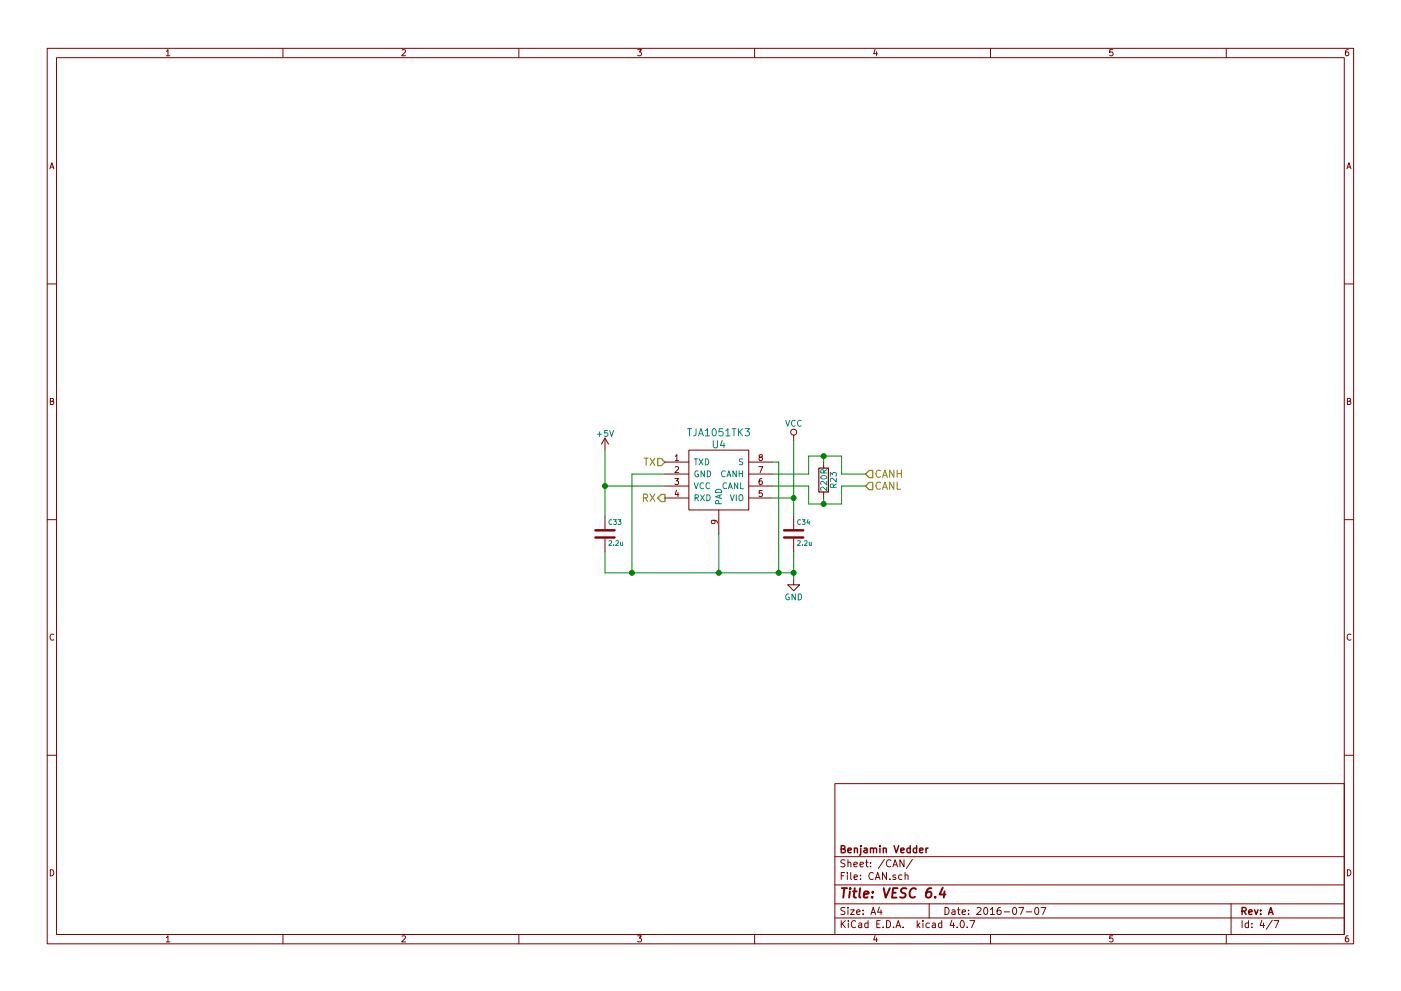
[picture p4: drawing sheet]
EESchema Schematic File Version 2
LIBS:power
LIBS:device
LIBS:transistors
LIBS:conn
LIBS:linear
LIBS:regul
LIBS:74xx
LIBS:cmos4000
LIBS:adc-dac
LIBS:memory
LIBS:xilinx
LIBS:microcontrollers
LIBS:dsp
LIBS:microchip
LIBS:analog_switches
LIBS:motorola
LIBS:texas
LIBS:switches
LIBS:intel
LIBS:audio
LIBS:interface
LIBS:digital-audio
LIBS:philips
LIBS:display
LIBS:cypress
LIBS:siliconi
LIBS:opto
LIBS:atmel
LIBS:contrib
LIBS:valves
LIBS:crf_1
EELAYER 25 0
EELAYER END
$Descr A4 11693 8268
encoding utf-8
Sheet 4 7
Title "VESC 6.4"
Date "2016-07-07"
Rev "A"
Comp "Benjamin Vedder"
Comment1 ""
Comment2 ""
Comment3 ""
Comment4 ""
$EndDescr
$Comp
L C C33
U 1 1
P 5050 4450
F 0 "C33" H 5075 4550 40  0000 L CNN
F 1 "2.2u" H 5075 4375 40  0000 L CNN
F 2 "CRF1:SMD-0603_c" H 5088 4300 30  0001 C CNN
F 3 "" H 5050 4450 60  0000 C CNN
	1    5050 4450
	1    0    0    -1  
$EndComp
Text HLabel 5550 4150 0    60   Output ~ 0
RX
Text HLabel 5550 3850 0    60   Input ~ 0
TX
Text HLabel 7225 3950 2    60   Input ~ 0
CANH
Text HLabel 7225 4050 2    60   Input ~ 0
CANL
$Comp
L TJA1051TK3 U4
U 1 1
P 6000 4000
F 0 "U4" H 6000 4300 60  0000 C CNN
F 1 "TJA1051TK3" H 6000 4400 60  0000 C CNN
F 2 "Housings_DFN_QFN:DFN-8-1EP_3x3mm_Pitch0.65mm" H 6000 4000 60  0001 C CNN
F 3 "" H 6000 4000 60  0000 C CNN
	1    6000 4000
	1    0    0    -1  
$EndComp
$Comp
L C C34
U 1 1
P 6625 4450
F 0 "C34" H 6650 4550 40  0000 L CNN
F 1 "2.2u" H 6650 4375 40  0000 L CNN
F 2 "CRF1:SMD-0603_c" H 6663 4300 30  0001 C CNN
F 3 "" H 6625 4450 60  0000 C CNN
	1    6625 4450
	1    0    0    -1  
$EndComp
$Comp
L +5V #PWR063
U 1 1
P 5050 3750
F 0 "#PWR063" H 5050 3600 50  0001 C CNN
F 1 "+5V" H 5050 3890 50  0000 C CNN
F 2 "" H 5050 3750 50  0001 C CNN
F 3 "" H 5050 3750 50  0001 C CNN
	1    5050 3750
	1    0    0    -1  
$EndComp
$Comp
L R R23
U 1 1
P 6875 4000
F 0 "R23" V 6955 4000 50  0000 C CNN
F 1 "220R" V 6875 4000 50  0000 C CNN
F 2 "CRF1:SMD-0603_r" V 6805 4000 50  0001 C CNN
F 3 "" H 6875 4000 50  0001 C CNN
	1    6875 4000
	1    0    0    -1  
$EndComp
$Comp
L VCC #PWR064
U 1 1
P 6625 3675
F 0 "#PWR064" H 6625 3525 50  0001 C CNN
F 1 "VCC" H 6625 3825 50  0000 C CNN
F 2 "" H 6625 3675 50  0001 C CNN
F 3 "" H 6625 3675 50  0001 C CNN
	1    6625 3675
	1    0    0    -1  
$EndComp
$Comp
L GND #PWR065
U 1 1
P 6625 4825
F 0 "#PWR065" H 6625 4575 50  0001 C CNN
F 1 "GND" H 6625 4675 50  0000 C CNN
F 2 "" H 6625 4825 50  0001 C CNN
F 3 "" H 6625 4825 50  0001 C CNN
	1    6625 4825
	1    0    0    -1  
$EndComp
Wire Wire Line
	6750 4200 6750 4050
Wire Wire Line
	6750 4050 6450 4050
Wire Wire Line
	6450 3950 6750 3950
Wire Wire Line
	6750 3950 6750 3800
Wire Wire Line
	6750 3800 7025 3800
Wire Wire Line
	6450 4150 6625 4150
Wire Wire Line
	6625 3675 6625 4300
Wire Wire Line
	6625 4600 6625 4825
Wire Wire Line
	6000 4775 6000 4450
Connection ~ 6000 4775
Wire Wire Line
	5275 3950 5550 3950
Wire Wire Line
	5050 4600 5050 4775
Connection ~ 5275 4775
Wire Wire Line
	5050 4050 5550 4050
Connection ~ 5050 4050
Wire Wire Line
	6450 3850 6500 3850
Wire Wire Line
	6500 3850 6500 4775
Connection ~ 6500 4775
Wire Wire Line
	6875 3850 6875 3800
Connection ~ 6875 3800
Wire Wire Line
	6875 4150 6875 4200
Connection ~ 6875 4200
Wire Wire Line
	7025 4200 7025 4050
Wire Wire Line
	7025 4050 7225 4050
Wire Wire Line
	7025 3800 7025 3950
Wire Wire Line
	7025 3950 7225 3950
Wire Wire Line
	6750 4200 7025 4200
Connection ~ 6625 4150
Connection ~ 6625 4775
Wire Wire Line
	5050 4775 6625 4775
Wire Wire Line
	5050 3750 5050 4300
Wire Wire Line
	5275 3950 5275 4775
$EndSCHEMATC
